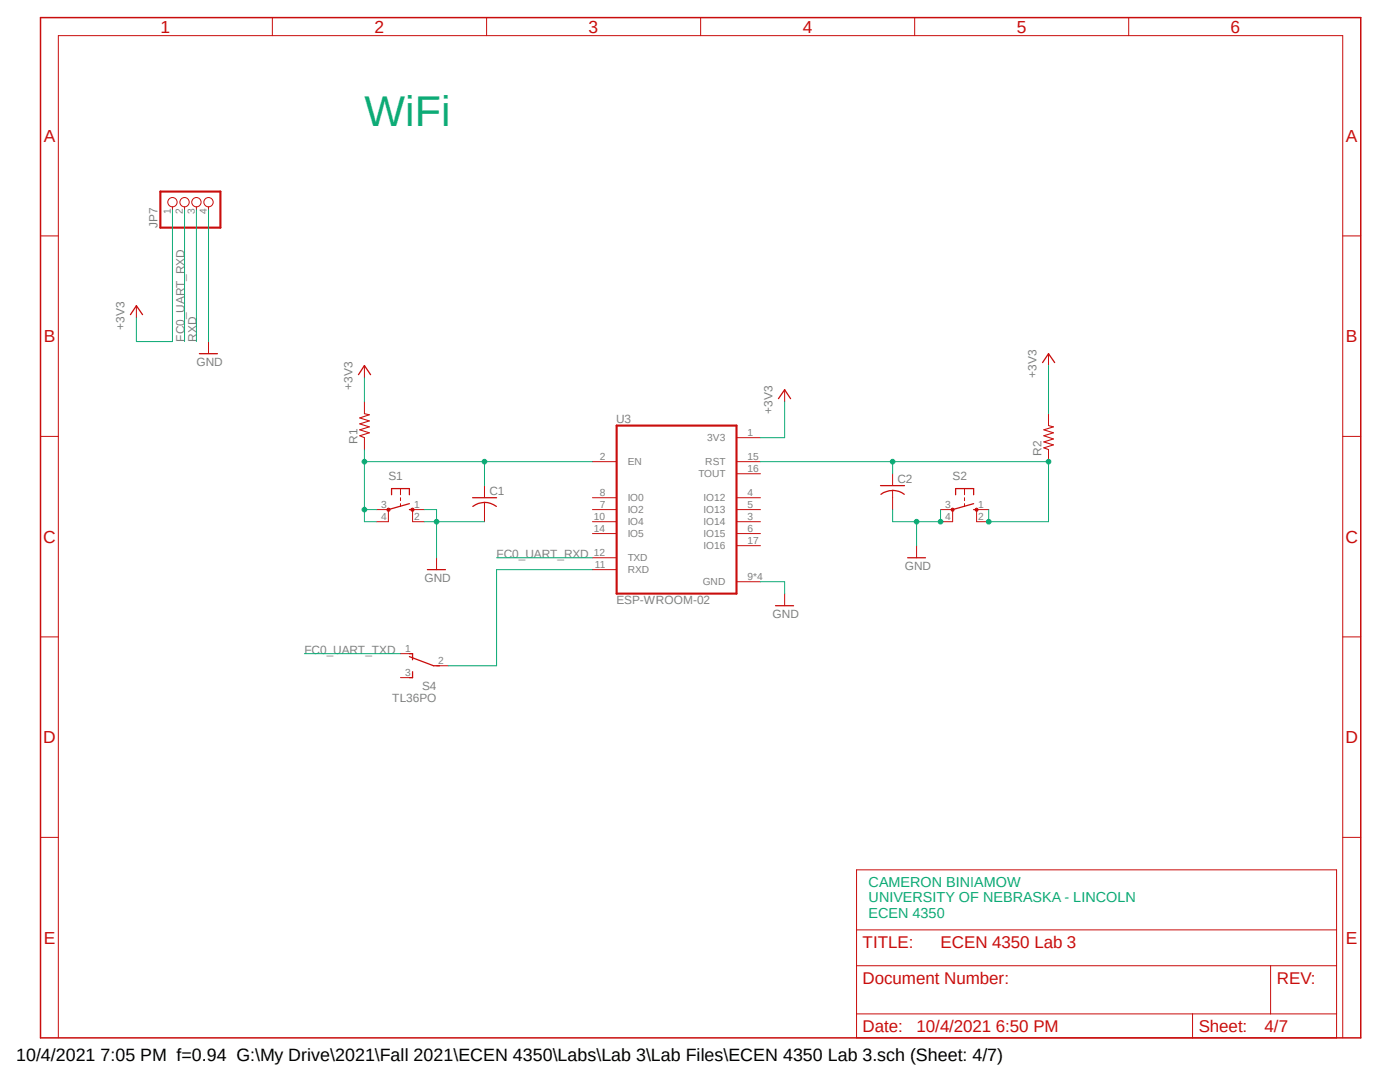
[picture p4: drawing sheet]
<svg xmlns="http://www.w3.org/2000/svg" width="279mm" height="216mm" viewBox="0 0 279 216" stroke-linecap="round" stroke-linejoin="round" font-family="sans-serif">
<path d="M7.5 3.2l264.4 204.4M271.9 3.2l-264.4 204.4" fill="none" stroke="#fff" stroke-width=".2"/>
<path d="M8.1 3.5h263.5v203.6h-263.5z" fill="none" stroke="#c90d0c" stroke-width=".3"/>
<g fill="none" stroke="#c90d0c" stroke-width=".2">
<path d="M54.4 3.5v3.6M97.1 3.5v3.6M139.8 3.5v3.6M182.5 3.5v3.6M225.3 3.5v3.6M8.1 47.1h3.5M268 47.1h3.6M156.6 77.8v2.3M8.1 87.1h3.5M79.9 97.5v1.2M79.9 99.3v.6M118.2 92.1h4.9"/>
<path d="M118.2 99.3h4.9M147 94.5h4.8M147 92.1h4.8M147 99.3h4.8M147 87.3h4.8M268 87.1h3.6M77.5 101.7v2.4M79.9 100.5v.6M82.3 101.7v2.4M118.2 106.5h4.9M118.2 111.3h4.9M118.2 113.7h4.9"/>
<path d="M118.2 104.1h4.9M118.2 101.7h4.9M147 108.9h4.8M147 106.5h4.8M147 104.1h4.8M147 116.1h4.8M147 101.7h4.8M156.6 118.4v2.5M8.1 127.1h3.5M268 127.1h3.6M8.1 167.1h3.5M170.9 173.6h95.8v33.5h-95.8z"/>
<path d="M268 167.1h3.6M170.9 192.7h95.8M170.9 185.5h95.8M253.6 192.7v9.6M11.6 207.1v-200h256.4v200M170.9 202.3h95.8M238 202.3v4.8"/>
</g>
<path d="M123.1 84.9h23.9v33.5h-23.9z" fill="none" stroke="#c90d0c" stroke-width=".42"/>
<path d="M155.4 79.5l1.2-1.7 1.2 1.7M78.1 98.7v-1.2h3.6v1.2M81.7 101.7h.6M81.7 100.5l-4.2 1.2M154.8 120.9h3.6" fill="none" stroke="#c90d0c" stroke-width=".25"/>
<path d="M77.3 101.5h.5v.4h-.5z" fill-rule="evenodd" fill="#c90d0c"/>
<path d="M77.3 101.5h.5v.4h-.5z" fill="none" stroke="#c90d0c" stroke-width=".2"/>
<path d="M82.1 101.5h.5v.4h-.5z" fill-rule="evenodd" fill="#c90d0c"/>
<path d="M192.5 97.5v1.2M192.5 99.3v.6M75.1 101.7h2.4M75.1 104.1h2.4M82.1 101.5h.5v.4h-.5zM82.3 101.7h2.4M82.3 104.1h2.4M190.1 101.7v2.4M192.5 100.5v.6M194.9 101.7v2.4" fill="none" stroke="#c90d0c" stroke-width=".2"/>
<path d="M190.7 98.7v-1.2h3.6v1.2M194.3 101.7h.6M194.3 100.5l-4.2 1.2" fill="none" stroke="#c90d0c" stroke-width=".25"/>
<path d="M189.9 101.5h.4v.4h-.4l-.1-.2z" fill-rule="evenodd" fill="#c90d0c"/>
<path d="M189.9 101.5h.4v.4h-.4l-.1-.2z" fill="none" stroke="#c90d0c" stroke-width=".2"/>
<path d="M194.7 101.5h.4v.4h-.4z" fill-rule="evenodd" fill="#c90d0c"/>
<g fill="none" stroke="#c90d0c" stroke-width=".2">
<path d="M34.4 41.3v.5M36.8 41.3v.5M39.2 41.3v.5M41.6 41.3v.5M27.2 61v2.4M41.6 68.2v2.4M72.7 72.9v2.5M209.3 70.6v2.3M72.7 80.1v2.4M72.7 87.3v2.4M96.7 96.9v2.4M178.1 94.5v2.4"/>
<path d="M178.1 97.9v3.8M209.3 82.5v2.4M209.3 89.7v2.4M87.1 111.3v2.4M96.7 100.2v3.9M182.9 108.9v2.4M187.7 101.7h2.4M187.7 104.1h2.4M194.7 101.5h.4v.4h-.4zM194.9 101.7h2.4M194.9 104.1h2.4M79.9 135.2h2.4"/>
<path d="M79.9 130.4h2.4M87.1 132.8h2.4"/>
<circle cx="34.4" cy="40.3" r=".93"/>
<circle cx="36.8" cy="40.3" r=".93"/>
<circle cx="39.2" cy="40.3" r=".93"/>
<circle cx="41.6" cy="40.3" r=".93"/>
</g>
<path d="M72.7 82.5l1 .3-1.9 .6 1.9 .6-1.9 .6 1.9 .6-1.9 .6 1.9 .6-1.9 .6 .9 .3M209.3 84.9l.9 .3-1.9 .6 1.9 .6-1.9 .6 1.9 .6-1.9 .6 1.9 .6-1.9 .6 1 .3" fill="none" stroke="#c90d0c" stroke-width=".21"/>
<g fill="none" stroke="#c90d0c" stroke-width=".25">
<path d="M26 62.8l1.2-1.8 1.2 1.8M39.8 70.6h3.6M71.5 74.8l1.2-1.9 1.3 1.9M208.1 72.3l1.2-1.7 1.2 1.7M94.3 99.3h4.8M175.7 96.9h4.8M178.1 97.8a3.9 3.9 0 0 1 2.4 .8M178.1 97.9a4.2 4.2 0 0 0-2.3 .7M85.3 113.7h3.6M94.4 101a3.8 3.8 0 0 1 4.7 0M181.1 111.3h3.6M81.7 131l4.8 1.8h1.2"/>
<path d="M81.7 130.4h.6v1.3M82.3 134v1.2h-.6"/>
</g>
<path d="M32 38.2h12v7.2h-12z" fill="none" stroke="#c90d0c" stroke-width=".42"/>
<path d="M34.4 41.8v26.4h-7.2v-4.8M72.7 75.4v4.7M209.3 72.9v9.6M156.6 80.1v7.2h-4.8M84.7 101.7h2.4v9.6M84.7 104.1h2.4" fill="none" stroke="#0dab76" stroke-width=".2"/>
<circle cx="87.1" cy="104.1" r=".46" fill="#0dab76"/>
<g fill="none" stroke="#0dab76" stroke-width=".2">
<path d="M87.1 104.1h9.6M178.1 101.7v2.4h9.6v-2.4"/>
<circle cx="87.1" cy="104.1" r=".46"/>
</g>
<circle cx="187.7" cy="104.1" r=".46" fill="#0dab76"/>
<g fill="none" stroke="#0dab76" stroke-width=".2">
<path d="M182.9 104.1v4.8"/>
<circle cx="187.7" cy="104.1" r=".46"/>
</g>
<circle cx="182.9" cy="104.1" r=".46" fill="#0dab76"/>
<g fill="none" stroke="#0dab76" stroke-width=".2">
<path d="M41.6 41.8v26.4M72.7 89.7v2.4M75.1 101.7h-2.4v2.4h2.4M151.8 116.1h4.8v2.3"/>
<circle cx="182.9" cy="104.1" r=".46"/>
</g>
<circle cx="72.7" cy="101.7" r=".46" fill="#0dab76"/>
<g fill="none" stroke="#0dab76" stroke-width=".2">
<path d="M96.7 96.9v-4.8h-24v9.6"/>
<circle cx="72.7" cy="101.7" r=".46"/>
</g>
<circle cx="72.7" cy="92.1" r=".46" fill="#0dab76"/>
<g fill="none" stroke="#0dab76" stroke-width=".2">
<path d="M96.7 92.1h21.5"/>
<circle cx="72.7" cy="92.1" r=".46"/>
</g>
<circle cx="96.7" cy="92.1" r=".46" fill="#0dab76"/>
<g fill="none" stroke="#0dab76" stroke-width=".2">
<path d="M209.3 92.1v12h-12v-2.4"/>
<circle cx="96.7" cy="92.1" r=".46"/>
</g>
<circle cx="197.3" cy="104.1" r=".46" fill="#0dab76"/>
<g fill="none" stroke="#0dab76" stroke-width=".2">
<path d="M209.3 92.1h-31.2v2.4"/>
<circle cx="197.3" cy="104.1" r=".46"/>
</g>
<circle cx="209.3" cy="92.1" r=".46" fill="#0dab76"/>
<g fill="none" stroke="#0dab76" stroke-width=".2">
<path d="M151.8 92.1h26.3"/>
<circle cx="209.3" cy="92.1" r=".46"/>
</g>
<circle cx="178.1" cy="92.1" r=".46" fill="#0dab76"/>
<g fill="none" stroke="#0dab76" stroke-width=".2">
<path d="M36.8 41.8v26.4M39.2 41.8v26.4M99.1 111.3h19.1M118.2 113.7h-19.1v19.1h-9.6M60.7 130.4h19.2"/>
<circle cx="178.1" cy="92.1" r=".46"/>
</g>
<text font-size="8.6" fill="#0dab76" x="72.7" y="25.1">WiFi</text>
<text font-size="3.6" x="3.2" y="211.7">10/4/2021 7:05 PM f=0.94 G:\My Drive\2021\Fall 2021\ECEN 4350\Labs\Lab 3\Lab Files\ECEN 4350 Lab 3.sch (Sheet: 4/7)</text>
<g font-size="3.5" fill="#c90d0c">
<text x="32" y="6.5">1</text>
<text x="74.8" y="6.5">2</text>
<text x="117.5" y="6.5">3</text>
<text x="160.2" y="6.5">4</text>
<text x="202.9" y="6.5">5</text>
<text x="245.6" y="6.5">6</text>
<text x="8.7" y="28.3">A</text>
<text x="268.6" y="28.3">A</text>
<text x="8.7" y="68.3">B</text>
<text x="268.6" y="68.3">B</text>
<text x="8.6" y="108.3">C</text>
<text x="268.5" y="108.3">C</text>
<text x="8.6" y="148.3">D</text>
<text x="268.5" y="148.3">D</text>
<text x="8.7" y="188.3">E</text>
<text x="268.6" y="188.3">E</text>
</g>
<g font-size="3.4" fill="#c90d0c">
<text x="172.1" y="189.1">TITLE:</text>
<text x="187.7" y="189.1">ECEN 4350 Lab 3</text>
<text x="172.1" y="196.3">Document Number:</text>
<text x="254.8" y="196.3">REV:</text>
<text x="172.1" y="205.9">Date:</text>
<text x="182.9" y="205.9">10/4/2021 6:50 PM</text>
<text x="239.2" y="205.9">Sheet:</text>
<text x="252.4" y="205.9">4/7</text>
</g>
<g font-size="2.9" fill="#0dab76">
<text x="173.4" y="177">CAMERON BINIAMOW</text>
<text x="173.4" y="180">UNIVERSITY OF NEBRASKA - LINCOLN</text>
<text x="173.4" y="183.1">ECEN 4350</text>
</g>
<g font-size="2.4" fill="#808080">
<text x="31.4" y="45.4" transform="rotate(-90 31.4 45.4)">JP7</text>
<text x="24.8" y="65.8" transform="rotate(-90 24.8 65.8)">+3V3</text>
<text x="36.8" y="68.2" transform="rotate(-90 36.8 68.2)">FC0_UART_RXD</text>
<text x="39.2" y="68.2" transform="rotate(-90 39.2 68.2)">RXD</text>
<text x="39.2" y="72.9">GND</text>
<text x="70.4" y="77.8" transform="rotate(-90 70.4 77.8)">+3V3</text>
<text x="206.9" y="75.4" transform="rotate(-90 206.9 75.4)">+3V3</text>
<text x="154.2" y="82.6" transform="rotate(-90 154.2 82.6)">+3V3</text>
<text x="71.3" y="88.5" transform="rotate(-90 71.3 88.5)">R1</text>
<text x="123" y="84.4">U3</text>
<text x="77.5" y="95.7">S1</text>
<text x="190.1" y="95.7">S2</text>
<text x="207.9" y="90.9" transform="rotate(-90 207.9 90.9)">R2</text>
<text x="97.7" y="98.7">C1</text>
<text x="179.1" y="96.3">C2</text>
<text x="99.1" y="111.3">FC0_UART_RXD</text>
<text x="180.6" y="113.7">GND</text>
<text x="84.7" y="116.1">GND</text>
<text x="123" y="120.6">ESP-WROOM-02</text>
<text x="154.2" y="123.3">GND</text>
<text x="60.7" y="130.4">FC0_UART_TXD</text>
<text x="84.2" y="137.6">S4</text>
<text x="78.3" y="140">TL36PO</text>
</g>
<g font-size="2" fill="#808080">
<text x="34.1" y="42.8" transform="rotate(-90 34.1 42.8)">1</text>
<text x="36.5" y="42.8" transform="rotate(-90 36.5 42.8)">2</text>
<text x="38.9" y="42.8" transform="rotate(-90 38.9 42.8)">3</text>
<text x="41.3" y="42.8" transform="rotate(-90 41.3 42.8)">4</text>
<text x="141.1" y="88.1">3V3</text>
<text x="149.2" y="87">1</text>
<text x="119.7" y="91.8">2</text>
<text x="125.3" y="92.8">EN</text>
<text x="139.4" y="95.3">TOUT</text>
<text x="140.8" y="92.8">RST</text>
<text x="149.2" y="94.2">16</text>
<text x="149.2" y="91.8">15</text>
<text x="76.1" y="101.3">3</text>
<text x="82.7" y="101.3">1</text>
<text x="119.7" y="99">8</text>
<text x="119.7" y="101.3">7</text>
<text x="125.3" y="100">IO0</text>
<text x="140.4" y="100">IO12</text>
<text x="149.2" y="101.3">5</text>
<text x="149.2" y="99">4</text>
<text x="188.6" y="101.3">3</text>
<text x="195.2" y="101.3">1</text>
<text x="76.1" y="103.8">4</text>
<text x="82.7" y="103.8">2</text>
<text x="118.5" y="106.2">14</text>
<text x="118.5" y="103.8">10</text>
<text x="125.3" y="107.2">IO5</text>
<text x="125.3" y="104.8">IO4</text>
<text x="125.3" y="102.4">IO2</text>
<text x="140.4" y="107.2">IO15</text>
<text x="140.4" y="102.4">IO13</text>
<text x="140.4" y="104.8">IO14</text>
<text x="149.2" y="106.2">6</text>
<text x="149.2" y="103.8">3</text>
<text x="188.6" y="103.8">4</text>
<text x="195.2" y="103.8">2</text>
<text x="118.5" y="111">12</text>
<text x="118.7" y="113.3">11</text>
<text x="125.3" y="112">TXD</text>
<text x="140.4" y="109.6">IO16</text>
<text x="149.2" y="108.5">17</text>
<text x="125.3" y="114.4">RXD</text>
<text x="140.3" y="116.8">GND</text>
<text x="149.2" y="115.7">9*4</text>
<text x="80.9" y="130.1">1</text>
<text x="80.9" y="134.9">3</text>
<text x="87.5" y="132.5">2</text>
</g>
</svg>
